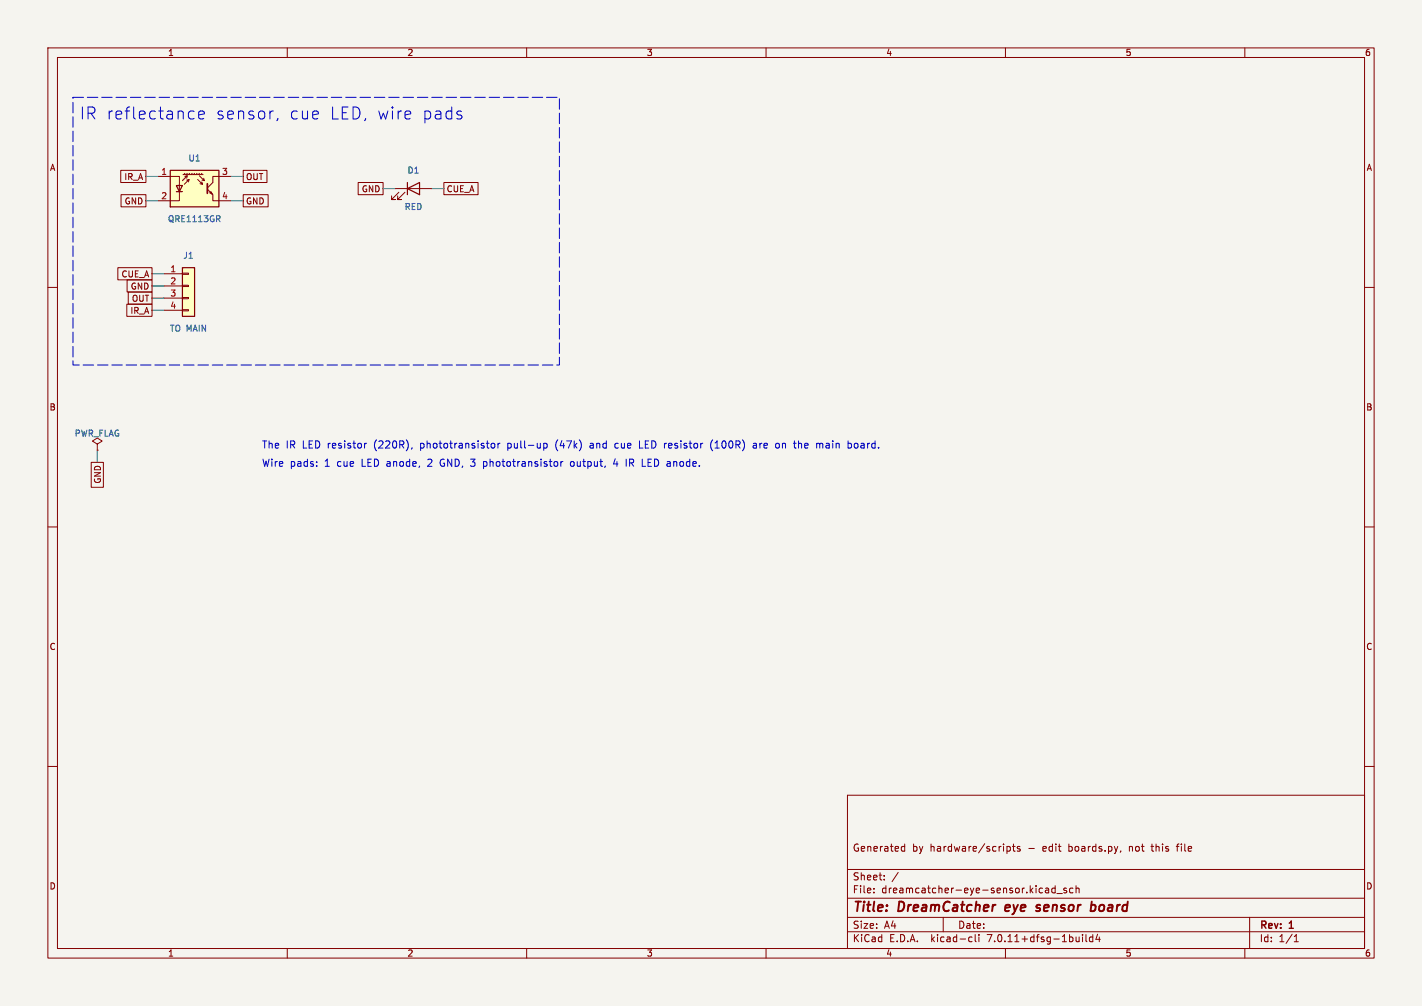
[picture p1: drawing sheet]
<svg xmlns="http://www.w3.org/2000/svg" width="297mm" height="210mm" viewBox="0 0 297 210" stroke-linecap="round" stroke-linejoin="round" font-family="sans-serif">
<path d="M0 0h297v210h-297z" fill="#f5f4ef" stroke="#f5f4ef" stroke-width=".21"/>
<g fill="none" stroke="#840000" stroke-width=".21">
<path d="M10 10h277v190h-277zM12 12h273v186h-273zM60 10v2M110 10v2M160 10v2M210 10v2M260 10v2M10 60h2M34.3 57.2h3.8M34.3 59.7h3.8M38.1 59.6h1.3v.2h-1.3zM38.1 57h1.3v.3h-1.3z"/>
<path d="M285 60h2M34.3 62.2h3.8M34.3 64.8h3.8M38.1 64.6h1.3v.3h-1.3zM38.1 62.1h1.3v.3h-1.3zM10 110h2M285 110h2M10 160h2M285 160h2M177 166h108v32h-108zM188.4 177.6h.6M188.4 176.8h.6"/>
<path d="M189 176.2v1.5M210.3 176.8l.4-.1 .3 .3-.1 .6h-.6M210.3 176.7v1.5M211.5 176.7h.5M211.7 176.2v1.3l.3 .2M213 176.8l-.3-.1-.2 .2v.2l.5 .2v.3h-.5M234.1 177.6l-.1 .3M240.4 176.7h.6M245.7 176.7h.5M246.1 176.2l-.2 .2v1.3M60 198v2M110 198v2"/>
<path d="M160 198v2M177 194.5h108M177 191.5h108M177 187.5h108M177 181.5h108M182.5 186.3v.1M182.5 185.5v.1M184.7 183.6v.1M184.7 182.8v.1M187.6 182.1l-1.3 2M197 191.5v3M202.6 195.6l.4 .1"/>
<path d="M203 196.5l-.4 .1M203.7 195.1v1.3l.2 .2M204.5 195.1v.1M204.5 195.6v1M210 198v2M218.3 186.2l.2 .2 .5-.1M218.4 185.5h.6v.9M219 185.8h-.5l-.2 .2M220.4 185.5l-.4-.1-.3 .3 .1 .6h.6M220.4 184.9v1.5M220.7 186.5h1.2M222.7 185.5l-.3-.1-.2 .2v.2l.5 .2v.3h-.5"/>
<path d="M224.1 185.5l-.4-.1-.3 .3 .1 .6h.6M224.7 185.5l.3-.1 .3 .1 .1 .9M224.7 184.9v1.5M226.1 195.1v.1M226.1 195.6v1M226.8 195.1v1.3l.2 .2M228.2 195.7l-.4-.1-.3 .3 .2 .6h.5M228.2 195.1v1.5M229.2 195l-.3 1.1h.9M229.6 195.6v1M260 198v2M261 191.5v6.5"/>
<path d="M270.3 196.6h.9M270.3 195.5l.4-.4v1.5"/>
</g>
<path d="M210.1 189l-.2 .9 .3 .3M210.9 189.4l-.9 .1M216.5 189.4l.5 .1 .3 .3-.2 .3-.6 .1M217.3 189a.5 .5 0 0 0-.8 .2M228 188.2l-.2 2M228.1 188.9l.6 .1 .1 .3v.5l-.5 .4" fill="none" stroke="#840000" stroke-width=".4"/>
<path d="M38.1 55.9h2.5v10.1h-2.5z" fill="#ffffc2" stroke="#ffffc2" stroke-width=".21"/>
<path d="M38.1 55.9h2.5v10.1h-2.5z" fill="none" stroke="#840000" stroke-width=".25"/>
<path d="M35.6 35.6h10.1v7.6h-10.1z" fill="#ffffc2"/>
<path d="M35.6 35.6h10.1v7.6h-10.1zM36.8 38.7h1.3l-.6 1.3zM85.1 39.4l2.5-1.3v2.5zM85.1 38.1v2.5M36.8 40h1.3" fill="none" stroke="#840000" stroke-width=".25"/>
<g fill="none" stroke="#840000" stroke-width=".21">
<path d="M25.2 35.6h5.3v2.5h-5.3zM33 36.8h4.5v5.1h-4.5M38.2 36.4h4.2M38.6 36.8l.5-.1-1 1M38.6 36.2l-.2 .2M39 37.6l.5-.1-1 1M39.1 36.2l-.2 .2M39.1 36.7l-.1 .5M39.5 37.5l-.1 .5M39.6 36.2l-.2 .2M40.1 36.2l-.2 .2M40.6 36.2l-.2 .2"/>
<path d="M41.1 36.2l-.2 .2M41.3 37.5l1 1-.1-.5M41.7 36.7l1 1-.2-.5M41.7 36.2l-.3 .2M41.8 38.4l.5 .1M42.2 36.2l-.3 .2M42.2 37.6l.5 .1M43.3 39.5l1.1 1.1v1.3h3.9M48.3 36.8h-3.9v1.3l-1.1 1.1M50.8 35.6h5v2.5h-5zM74.8 38.1h5.2v2.5h-5.2zM82.5 39.4h7.7"/>
<path d="M92.7 38.1h7.1v2.5h-7.1zM24.6 55.9h7.1v2.5h-7.1zM25.3 40.6h5.2v2.6h-5.2zM26.5 58.4h5.2v2.6h-5.2zM43.8 40.3l.3-.3 .2 .5zM50.8 40.6h5.2v2.6h-5.2zM83.3 40.1l-1.5 1.6h.7h-.7v-.8M84.6 40.1l-1.5 1.6h.7h-.7v-.8M26.5 63.5h5.2v2.5h-5.2zM26.8 61h4.9v2.5h-4.9zM19 96.5h2.6v5.2h-2.6zM20.3 92.7l1-.6-1-.7-1 .7 1 .6v1.3"/>
<path d="M20.3 94h.1"/>
</g>
<path d="M43.3 38.4v2" fill="none" stroke="#840000" stroke-width=".36"/>
<path d="M45.5 45.7l.5 .6M45.9 45.1v.5" fill="none" stroke="#006464" stroke-width=".21"/>
<g fill="none" stroke="#0000c2" stroke-width=".21">
<path d="M39.8 23.2l.7 .1M40.5 24.7l-.7 .1M41.5 24l1.2-.2-.1-.5-.8-.1-.3 .3 .1 1.2 .2 .1 .8-.1M58 24.7l-.2 .5M96.4 24.1l.1 .3-.1 .3M76.6 92.5l-.5 .3M86.1 93.5l-.2 .3M92.1 96.1l-.2 .4 .2 .6M101 97.3h.4M101.4 96.3l-.4 .1M102.7 92.6l.4-.1 .3 .3-.2 .7h-.5M104 92.5v1"/>
<path d="M104.4 92.5l-.4 .3M113.6 92.6l.4-.1 .3 .3-.2 .7h-.5M113.6 92.5v1.5M116.1 92.5v1M117.1 96.3v1M117.6 96.3l-.5 .3M119.8 96.4l-.4-.1-.3 .3 .1 .6 .2 .1h.4M123.7 92.5l-.4 .1M123.8 93h-.4l-.2 .2 .1 .3h.5M128.5 95.8l-.4 1h1M129 92.5h-.3l-.3 .3 .1 .6 .5 .1M131.5 96.6h.6"/>
<path d="M132.1 95.8h-.6v1.5M133.6 92v1.5h.7M148.9 91.8a1.72 1.72 0 0 0 0 2.3M157.4 92.6h.5l.1 .9M158 92.9l-.5 .1-.2 .2 .2 .3h.5M162.5 92.5l.3 .3v.5l-.3 .2M166.8 92v1.5M167.2 92.5l-.4 .2M171.3 92.6h.5l.1 .9M177.7 92.6l.2 .2-.2 .7M178.9 92.5l-.3 .1-.2 .2 .1 .6 .4 .1"/>
</g>
<path d="M15.2 20.3h101.6v55.9h-101.6v-55.9" fill="none" stroke="#0000c2" stroke-width=".21" stroke-dasharray="2.2 .8"/>
<path d="M30.5 36.8h2.5M48.3 36.8h2.5M80 39.4h2.5M90.2 39.4h2.5M30.5 41.9h2.5M31.7 57.2h2.6M31.7 59.7h2.6M48.3 41.9h2.5M31.7 64.8h2.6M31.7 62.2h2.6M20.3 94v2.5" fill="none" stroke="#009600" stroke-width=".21"/>
<g font-size="3.5" fill="#0000c2">
<text x="16.5" y="25.2">IR reflectance</text>
<text x="44.9" y="25.2">sensor,</text>
<text x="60.2" y="25.2">cue</text>
<text x="68.6" y="25.2">LED, wire</text>
<text x="87.8" y="25.2">pads</text>
</g>
<g font-size="2.8" fill="#840000">
<text x="178" y="190.9">Title:</text>
<text x="187.7" y="190.9">DreamCatcher</text>
<text x="210.8" y="190.9">eye</text>
<text x="218.1" y="190.9">sensor</text>
<text x="230.2" y="190.9">board</text>
</g>
<g font-size="2.1" fill="#0000c2">
<text x="54.6" y="93.7">The</text>
<text x="59.7" y="93.7">IR LED resistor</text>
<text x="78.4" y="93.7">(220R),</text>
<text x="88.2" y="93.7">phototransistor</text>
<text x="106.6" y="93.7">pull-up</text>
<text x="116.7" y="93.7">(47k)</text>
<text x="124.1" y="93.7">and</text>
<text x="129.5" y="93.7">cue</text>
<text x="134.7" y="93.7">LED resistor</text>
<text x="149.9" y="93.7">(100R)</text>
<text x="158.9" y="93.7">are</text>
<text x="163.8" y="93.7">on</text>
<text x="167.8" y="93.7">the</text>
<text x="172.6" y="93.7">main</text>
<text x="179.4" y="93.7">board.</text>
<text x="54.6" y="97.5">Wire</text>
<text x="60.6" y="97.5">pads:</text>
<text x="67.9" y="97.5">1</text>
<text x="70.6" y="97.5">cue</text>
<text x="75.8" y="97.5">LED anode,</text>
<text x="89.9" y="97.5">2</text>
<text x="92.6" y="97.5">GND, 3</text>
<text x="102" y="97.5">phototransistor</text>
<text x="120.3" y="97.5">output,</text>
<text x="129.5" y="97.5">4</text>
<text x="132.2" y="97.5">IR LED anode.</text>
</g>
<g font-size="2.1" fill="#840000">
<text x="178" y="178">Generated</text>
<text x="190.5" y="178">by</text>
<text x="194.3" y="178">hardware/scripts</text>
<text x="214.9" y="178">-</text>
<text x="218.1" y="178">edit</text>
<text x="223.6" y="178">boards.py,</text>
<text x="236.4" y="178">not</text>
<text x="241.2" y="178">this</text>
<text x="246.7" y="178">file</text>
<text x="178" y="184">Sheet:</text>
<text x="178" y="186.7">File:</text>
<text x="184.1" y="186.7">dreamcatcher-eye-sensor.kicad_sch</text>
<text x="178" y="196.9">KiCad</text>
<text x="178" y="194.1">Size:</text>
<text x="184.7" y="194.1">A4</text>
<text x="185.7" y="196.9">E.D.A.</text>
<text x="194.6" y="196.9">kicad-cli</text>
<text x="200" y="194.1">Date:</text>
<text x="206.5" y="196.9">7.0.11+dfsg-1build4</text>
<text x="263" y="194.3">Rev:</text>
<text x="263" y="196.9">Id:</text>
<text x="267.1" y="196.9">1/1</text>
<text x="269.4" y="194.3">1</text>
</g>
<g font-size="1.8" fill="#840000">
<text x="35" y="11.9">1</text>
<text x="85" y="11.9">2</text>
<text x="135" y="11.9">3</text>
<text x="185" y="11.9">4</text>
<text x="235" y="11.9">5</text>
<text x="285" y="11.9">6</text>
<text x="10.3" y="35.9">A</text>
<text x="285.3" y="35.9">A</text>
<text x="25.9" y="37.8">IR_A</text>
<text x="51.3" y="37.8">OUT</text>
<text x="75.5" y="40.3">GND</text>
<text x="93.2" y="40.3">CUE_A</text>
<text x="25.9" y="42.9">GND</text>
<text x="51.3" y="42.9">GND</text>
<text x="25.3" y="58.1">CUE_A</text>
<text x="27.1" y="65.7">IR_A</text>
<text x="27.2" y="60.6">GND</text>
<text x="27.4" y="63.2">OUT</text>
<text x="10.3" y="85.9">B</text>
<text x="285.3" y="85.9">B</text>
<text x="21.3" y="101.1" transform="rotate(-90 21.3 101.1)">GND</text>
<text x="10.3" y="135.9">C</text>
<text x="285.3" y="135.9">C</text>
<text x="10.3" y="185.9">D</text>
<text x="285.3" y="185.9">D</text>
<text x="35" y="199.9">1</text>
<text x="85" y="199.9">2</text>
<text x="135" y="199.9">3</text>
<text x="185" y="199.9">4</text>
<text x="235" y="199.9">5</text>
<text x="285" y="199.9">6</text>
</g>
<g font-size="1.8" fill="#006464">
<text x="39.3" y="33.9">U1</text>
<text x="85" y="36.4">D1</text>
<text x="35" y="46.6">QRE1113GR</text>
<text x="84.4" y="44">RED</text>
<text x="38.2" y="54.2">J1</text>
<text x="35.4" y="69.4">TO MAIN</text>
<text x="15.5" y="91.3">PWR_FLAG</text>
</g>
<g font-size="1.8" fill="#a90000">
<text x="33.6" y="36.6">1</text>
<text x="33.6" y="41.7">2</text>
<text x="46.3" y="36.6">3</text>
<text x="46.3" y="41.7">4</text>
<text x="35.5" y="56.9">1</text>
<text x="35.5" y="59.4">2</text>
<text x="35.5" y="62">3</text>
<text x="35.5" y="64.5">4</text>
</g>
</svg>
